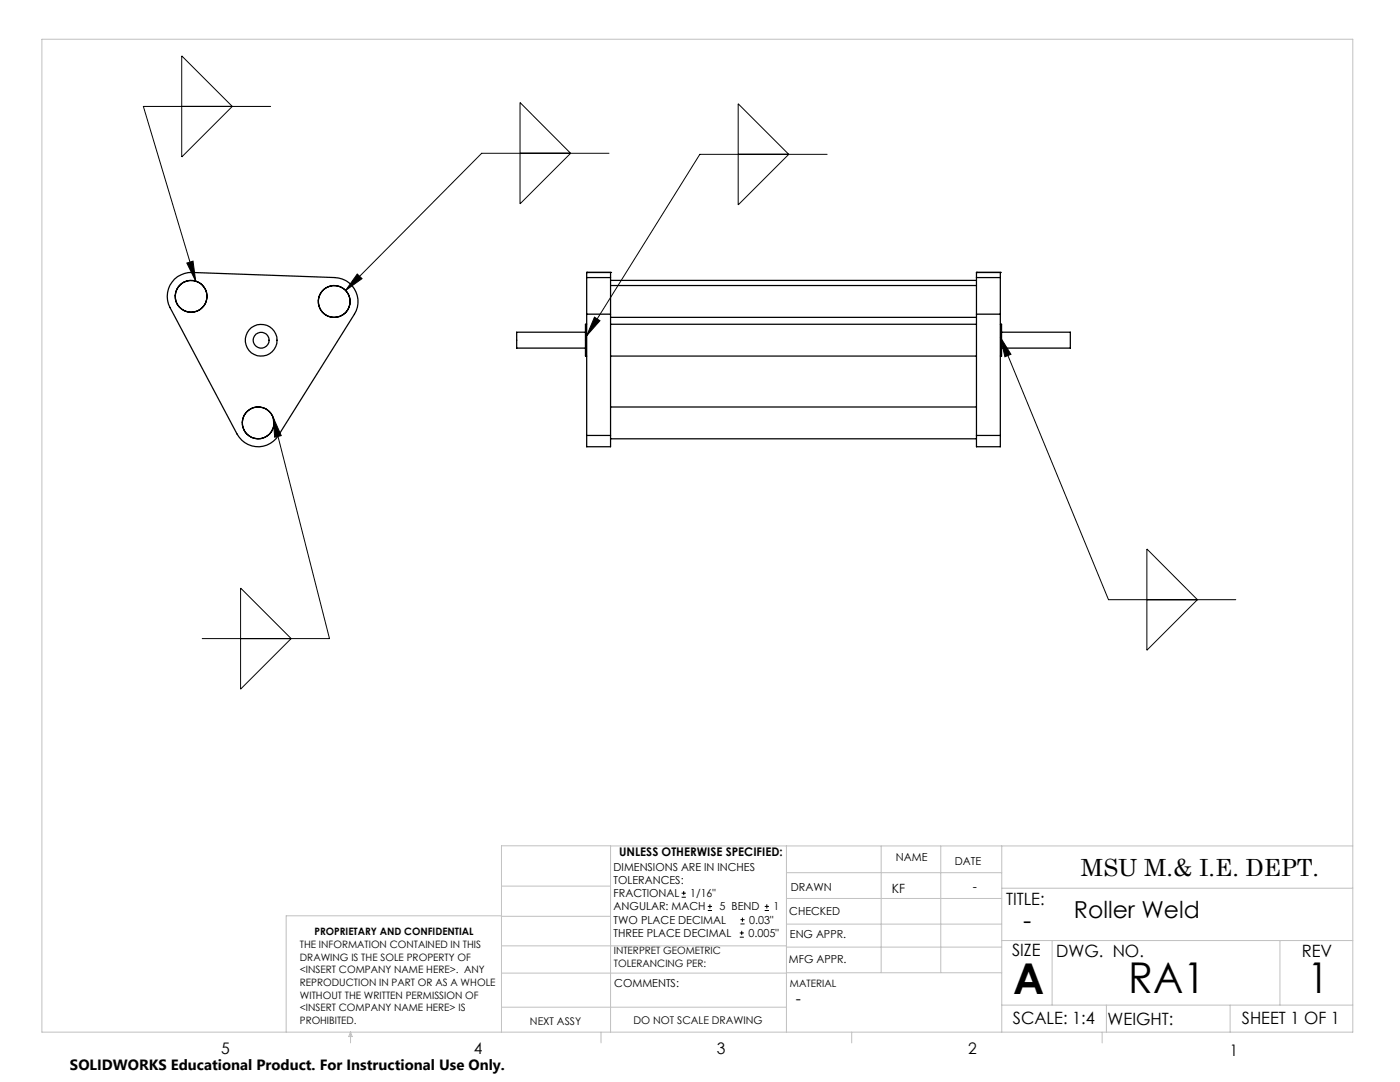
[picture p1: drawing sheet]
<svg xmlns="http://www.w3.org/2000/svg" width="279mm" height="216mm" viewBox="0 0 279 216" stroke-linecap="round" stroke-linejoin="round" font-family="sans-serif">
<g fill="none" stroke="#000" stroke-width=".2">
<path d="M36.3 11.1l10.1 10.1-10.1 10.1zM54 21.2h-25.4l10.5 34.9M103.8 20.5l10.1 10.1-10.1 10.1zM121.5 30.6h-25.4l-27.1 27.4M147.3 20.7l10.1 10.1-10.1 10.1zM165.1 30.8h-25.4l-22.6 36.2M37.3 52.5l1.2-.4 .6 4zM71.3 54.7l.9 .9-3.2 2.4zM118.6 63.3l1.1 .7-2.6 3zM199.6 67.3l2.2 3.4-1.2 .5zM199.6 67.3l21.6 52.4h25.4M54.5 83.3l1.6 3.6-1.3 .3z"/>
<path d="M54.5 83.3l11.3 44.1h-25.4M48 117.3l10.1 10.1-10.1 10.1zM228.9 109.5l10.1 10.2-10.1 10.1zM136 179h.9M136 178.2h.9M136.5 177.8v.8M141.3 181.7h.8M141.3 180.9h.8M141.7 180.4v.9M147.6 187h.8M147.6 186.2h.8M147.8 184.4h.8"/>
<path d="M147.8 183.5h.8M148 185.7v.9M148.2 183.1v.8M152.6 181.7h.9M152.6 180.9h.9M153 180.4v.9"/>
</g>
<g fill="none" stroke="#c0c0c0" stroke-width=".2">
<path d="M8.4 7.8h261.6v198.2h-261.6zM100.1 176.8h21.7M121.8 168.8v37.2M157 168.8v37.2M157 179.3h42.9M157 174.1h42.9M175.9 168.8v25.3M187.7 168.8v25.3M199.9 177.2h70.1M199.9 168.8v37.2M270 168.8h-169.9v37.2M100.1 194.2h56.9"/>
<path d="M100.1 188.7h56.9M100.1 182.8h21.7M100.1 182.7h-43v23.3M157 194.1h42.9M157 184.4h42.9M157 189h42.9M199.9 187.7h70.1M210 187.7v12.9M255.4 187.7v12.9M70 206v2.1M70 206l.3 .8h-.7zM100.1 201h56.9"/>
<path d="M119.9 206v2.1M170 206v2.1M199.9 200.6h70.1M220 206v2.1M220.8 200.6v5.4M245.5 200.6v5.4"/>
</g>
<path d="M71.3 54.7l.9 .9-3.2 2.4zM37.3 52.5l1.2-.4 .6 4zM54.5 83.3l1.6 3.6-1.3 .3zM118.6 63.3l1.1 .7-2.6 3zM199.6 67.3l2.2 3.4-1.2 .5z" fill="#000"/>
<g fill="none" stroke="#000" stroke-width=".25">
<path d="M34.8 55.7a5.2 5.2 0 0 1 3.5-1.3l28.6 1a4.8 4.8 0 0 1 3.8 7.3l-15.1 24.2a4.7 4.7 0 0 1-8.3-.3l-13.4-25.2a4.8 4.8 0 0 1 .9-5.7zM117.1 55.4v7.3M117.1 54.4h.1M117.1 54.4h4.7M117.1 55.4h4.7M117.1 54.4v1M121.8 55.4v7.3M121.8 54.4h.1M121.8 56h73.1M121.8 57h73.1M121.8 54.4v1M194.9 55.4v7.3"/>
<path d="M194.9 54.4h.1M194.9 54.4h4.7M194.9 55.4h4.7M194.9 54.4v1M199.6 55.4v7.3M199.6 54.4h.1M199.6 54.4v1M116.8 66.3h-13.7v3.2h13.7M117.1 64.7h-.3v6.3h.3M117.1 62.7h4.7M117.1 62.7v24.2M121.8 63.3h73.1"/>
<path d="M121.8 64.7h73.1M121.8 71h73.1M121.8 62.7v24.2M194.9 62.7h4.7M194.9 62.7v24.2M199.6 64.7h.3v6.3h-.3M199.6 62.7v24.2M199.9 66.3h13.7v3.2h-13.7M117.1 86.9v2.2h4.7v-2.2M117.1 86.9h4.7M121.8 81.2h73.1M121.8 87.6h73.1"/>
<path d="M194.9 86.9v2.2h4.7v-2.2M194.9 86.9h4.7"/>
<circle cx="38.1" cy="59.1" r="3.2"/>
<circle cx="52.1" cy="67.9" r="3.2"/>
<circle cx="52.1" cy="67.9" r="1.57"/>
<circle cx="66.7" cy="60.1" r="3.2"/>
<circle cx="66.7" cy="60.2" r="3.2"/>
<circle cx="51.5" cy="84.4" r="3.2"/>
</g>
<g font-size="8.5">
<text x="202.2" y="198.3">A</text>
<text x="225.2" y="198.1">RA1</text>
<text x="260.9" y="198.1">1</text>
</g>
<text font-size="5.1" x="204.2" y="185.4">-</text>
<g font-size="4.7">
<text x="215.7" y="174.7">MSU M.&amp; I.E. DEPT.</text>
<text x="214.3" y="183.1">Roller Weld</text>
</g>
<g font-size="3.4">
<text x="200.8" y="180.5">TITLE:</text>
<text x="202" y="190.8">SIZE</text>
<text x="210.8" y="190.9">DWG. NO.</text>
<text x="259.8" y="191">REV</text>
<text x="202.1" y="204.4">SCALE: 1:4</text>
<text x="221" y="204.5">WEIGHT:</text>
<text x="247.8" y="204.4">SHEET 1 OF 1</text>
</g>
<g font-size="3.2">
<text x="158.8" y="200.4">-</text>
<text x="44.2" y="210.4">5</text>
<text x="94.6" y="210.3">4</text>
<text x="143.1" y="210.4">3</text>
<text x="193.2" y="210.3">2</text>
<text x="245.4" y="210.6">1</text>
</g>
<text font-size="3" x="14" y="213.5">SOLIDWORKS Educational Product. For Instructional Use Only.</text>
<g font-size="2.5">
<text x="178" y="178.2">KF</text>
<text x="194.1" y="177.8">-</text>
</g>
<text font-size="2.4" x="123.6" y="170.8">UNLESS OTHERWISE SPECIFIED:</text>
<g font-size="2.2">
<text x="122.5" y="173.7">DIMENSIONS ARE IN INCHES</text>
<text x="178.8" y="171.8">NAME</text>
<text x="190.6" y="172.5">DATE</text>
<text x="122.5" y="176.4">TOLERANCES:</text>
<text x="122.5" y="179">FRACTIONAL</text>
<text x="137.8" y="179">1/16&quot;</text>
<text x="157.8" y="177.8">DRAWN</text>
<text x="122.5" y="184.3">TWO PLACE DECIMAL</text>
<text x="122.5" y="181.7">ANGULAR: MACH</text>
<text x="143.6" y="181.7">5 BEND</text>
<text x="149.5" y="184.3">0.03&quot;</text>
<text x="154.4" y="181.7">1</text>
<text x="157.5" y="182.5">CHECKED</text>
<text x="122.5" y="187">THREE PLACE DECIMAL</text>
<text x="149.4" y="187">0.005&quot;</text>
<text x="157.6" y="187.2">ENG APPR.</text>
<text x="122.6" y="197">COMMENTS:</text>
<text x="157.4" y="192.2">MFG APPR.</text>
</g>
<g font-size="2.1">
<text x="105.8" y="204.5">NEXT ASSY</text>
<text x="126.4" y="204.3">DO NOT SCALE DRAWING</text>
</g>
<g font-size="2">
<text x="59.8" y="189.2">THE INFORMATION CONTAINED IN THIS</text>
<text x="59.8" y="191.7">DRAWING IS THE SOLE PROPERTY OF</text>
<text x="62.8" y="186.5">PROPRIETARY AND CONFIDENTIAL</text>
<text x="122.5" y="190.4">INTERPRET GEOMETRIC</text>
<text x="59.8" y="194.2">&lt;INSERT COMPANY NAME HERE&gt;. ANY</text>
<text x="59.8" y="196.8">REPRODUCTION IN PART OR AS A WHOLE</text>
<text x="122.5" y="192.9">TOLERANCING PER:</text>
<text x="157.7" y="197">MATERIAL</text>
<text x="59.8" y="199.3">WITHOUT THE WRITTEN PERMISSION OF</text>
<text x="59.8" y="201.8">&lt;INSERT COMPANY NAME HERE&gt; IS</text>
<text x="59.8" y="204.3">PROHIBITED.</text>
</g>
</svg>
